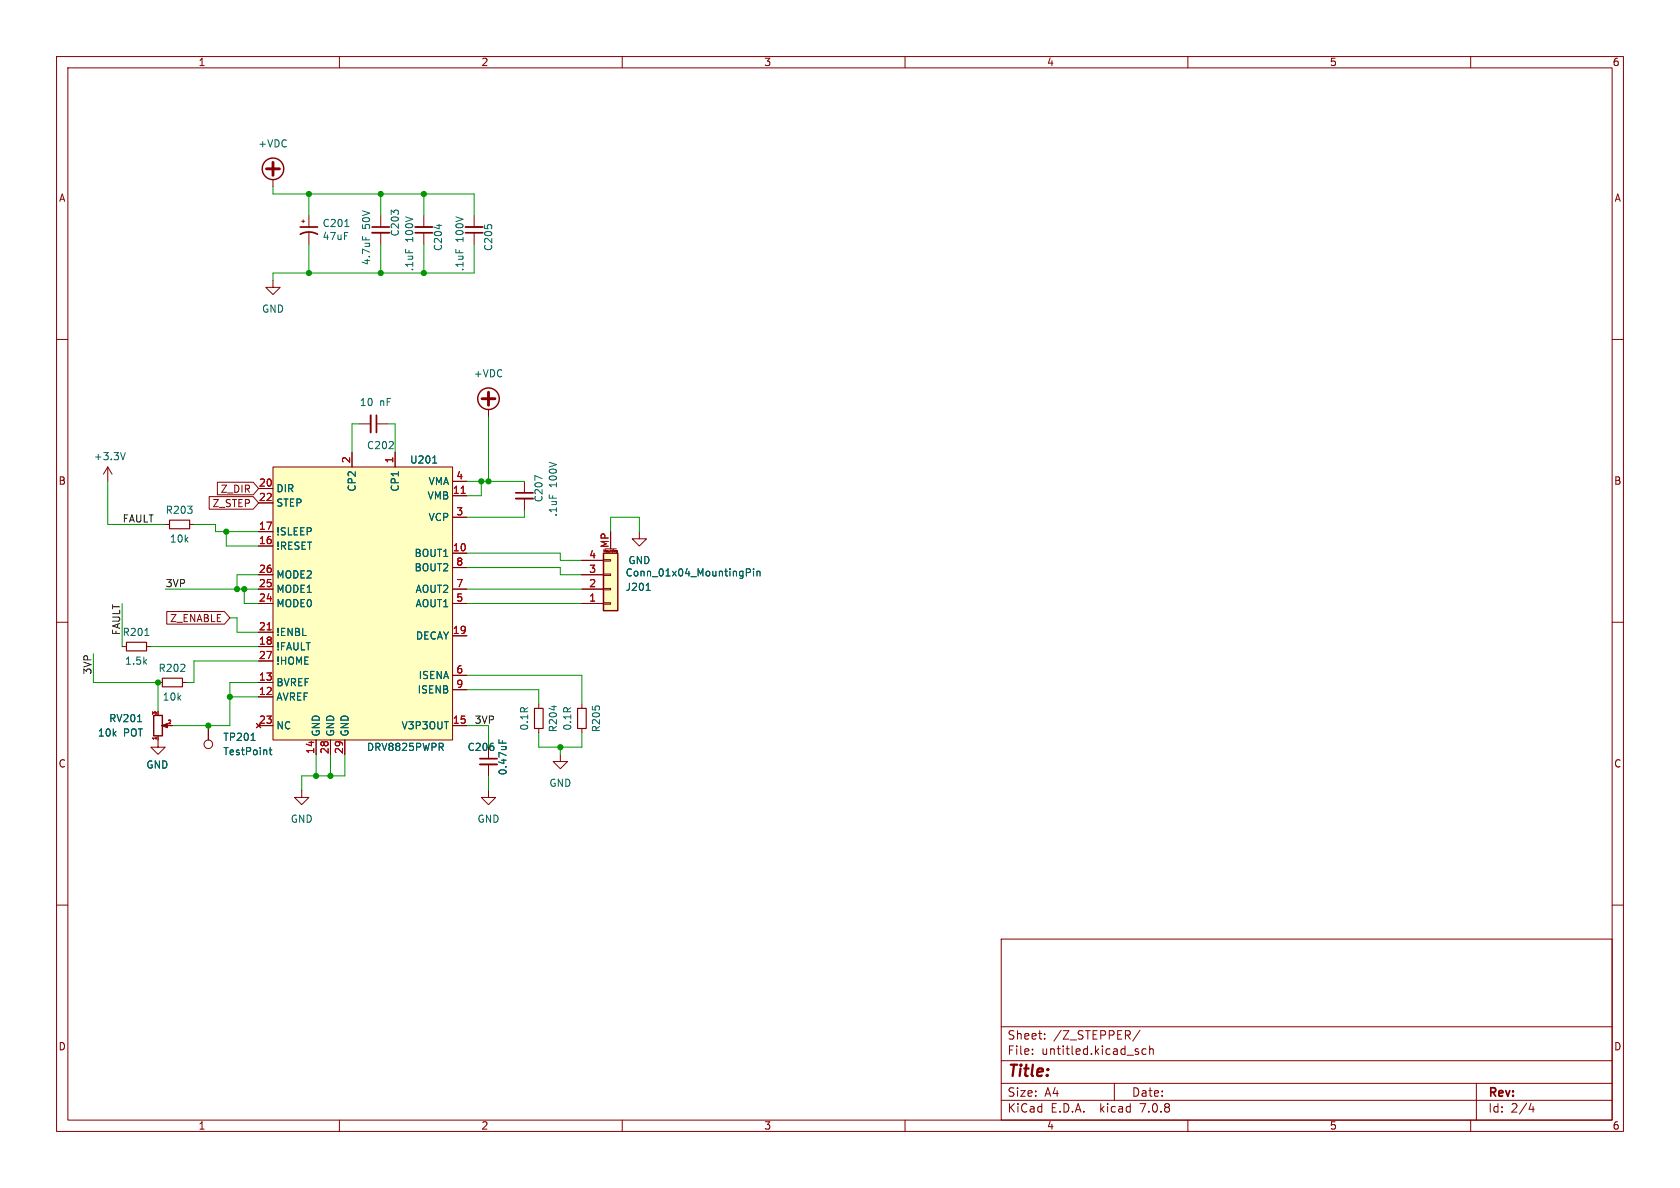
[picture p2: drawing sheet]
(kicad_sch (version 20230121) (generator eeschema)

 (paper "A4")

 (lib_symbols
  (symbol "Connector:TestPoint" (pin_numbers hide) (pin_names (offset 0.762) hide) (in_bom yes) (on_board yes)
   (property "Reference" "TP" (at 0 6.858 0) (effects (font (size 1.27 1.27))))
   (property "Value" "TestPoint" (at 0 5.08 0) (effects (font (size 1.27 1.27))))
   (property "Footprint" "" (at 5.08 0 0) (effects (font (size 1.27 1.27)) hide))
   (property "Datasheet" "~" (at 5.08 0 0) (effects (font (size 1.27 1.27)) hide))
   (symbol "TestPoint_0_1"
    (circle (center 0 3.302) (radius 0.762) (stroke (width 0) (type default)) (fill (type none))))
   (symbol "TestPoint_1_1"
    (pin passive line (at 0 0 90) (length 2.54) (name "1" (effects (font (size 1.27 1.27)))) (number "1" (effects (font (size 1.27 1.27)))))))
  (symbol "Connector_Generic_MountingPin:Conn_01x04_MountingPin" (pin_names (offset 1.016) hide) (in_bom yes) (on_board yes)
   (property "Reference" "J" (at 0 5.08 0) (effects (font (size 1.27 1.27))))
   (property "Value" "Conn_01x04_MountingPin" (at 1.27 -7.62 0) (effects (font (size 1.27 1.27)) (justify left)))
   (property "Footprint" "" (at 0 0 0) (effects (font (size 1.27 1.27)) hide))
   (property "Datasheet" "~" (at 0 0 0) (effects (font (size 1.27 1.27)) hide))
   (symbol "Conn_01x04_MountingPin_1_1"
    (rectangle (start -1.27 -4.953) (end 0 -5.207) (stroke (width 0.1524) (type default)) (fill (type none)))
    (rectangle (start -1.27 -2.413) (end 0 -2.667) (stroke (width 0.1524) (type default)) (fill (type none)))
    (rectangle (start -1.27 0.127) (end 0 -0.127) (stroke (width 0.1524) (type default)) (fill (type none)))
    (rectangle (start -1.27 2.667) (end 0 2.413) (stroke (width 0.1524) (type default)) (fill (type none)))
    (rectangle (start -1.27 3.81) (end 1.27 -6.35) (stroke (width 0.254) (type default)) (fill (type background)))
    (polyline (pts (xy -1.016 -7.112) (xy 1.016 -7.112)) (stroke (width 0.1524) (type default)) (fill (type none)))
    (text "Mounting" (at 0 -6.731 0) (effects (font (size 0.381 0.381))))
    (pin passive line (at -5.08 2.54 0) (length 3.81) (name "Pin_1" (effects (font (size 1.27 1.27)))) (number "1" (effects (font (size 1.27 1.27)))))
    (pin passive line (at -5.08 0 0) (length 3.81) (name "Pin_2" (effects (font (size 1.27 1.27)))) (number "2" (effects (font (size 1.27 1.27)))))
    (pin passive line (at -5.08 -2.54 0) (length 3.81) (name "Pin_3" (effects (font (size 1.27 1.27)))) (number "3" (effects (font (size 1.27 1.27)))))
    (pin passive line (at -5.08 -5.08 0) (length 3.81) (name "Pin_4" (effects (font (size 1.27 1.27)))) (number "4" (effects (font (size 1.27 1.27)))))
    (pin passive line (at 0 -10.16 90) (length 3.048) (name "MountPin" (effects (font (size 1.27 1.27)))) (number "MP" (effects (font (size 1.27 1.27)))))))
  (symbol "Device:CP1_Small" (pin_numbers hide) (pin_names (offset 0.254) hide) (in_bom yes) (on_board yes)
   (property "Reference" "C" (at 0.254 1.778 0) (effects (font (size 1.27 1.27)) (justify left)))
   (property "Value" "CP1_Small" (at 0.254 -2.032 0) (effects (font (size 1.27 1.27)) (justify left)))
   (property "Footprint" "" (at 0 0 0) (effects (font (size 1.27 1.27)) hide))
   (property "Datasheet" "~" (at 0 0 0) (effects (font (size 1.27 1.27)) hide))
   (symbol "CP1_Small_0_1"
    (polyline (pts (xy -1.524 0.508) (xy 1.524 0.508)) (stroke (width 0.3048) (type default)) (fill (type none)))
    (polyline (pts (xy -1.27 1.524) (xy -0.762 1.524)) (stroke (width 0) (type default)) (fill (type none)))
    (polyline (pts (xy -1.016 1.27) (xy -1.016 1.778)) (stroke (width 0) (type default)) (fill (type none)))
    (arc (start 1.524 -0.762) (mid 0 -0.3734) (end -1.524 -0.762) (stroke (width 0.3048) (type default)) (fill (type none))))
   (symbol "CP1_Small_1_1"
    (pin passive line (at 0 2.54 270) (length 2.032) (name "~" (effects (font (size 1.27 1.27)))) (number "1" (effects (font (size 1.27 1.27)))))
    (pin passive line (at 0 -2.54 90) (length 2.032) (name "~" (effects (font (size 1.27 1.27)))) (number "2" (effects (font (size 1.27 1.27)))))))
  (symbol "Device:C_Small" (pin_numbers hide) (pin_names (offset 0.254) hide) (in_bom yes) (on_board yes)
   (property "Reference" "C" (at 0.254 1.778 0) (effects (font (size 1.27 1.27)) (justify left)))
   (property "Value" "C_Small" (at 0.254 -2.032 0) (effects (font (size 1.27 1.27)) (justify left)))
   (property "Footprint" "" (at 0 0 0) (effects (font (size 1.27 1.27)) hide))
   (property "Datasheet" "~" (at 0 0 0) (effects (font (size 1.27 1.27)) hide))
   (symbol "C_Small_0_1"
    (polyline (pts (xy -1.524 -0.508) (xy 1.524 -0.508)) (stroke (width 0.3302) (type default)) (fill (type none)))
    (polyline (pts (xy -1.524 0.508) (xy 1.524 0.508)) (stroke (width 0.3048) (type default)) (fill (type none))))
   (symbol "C_Small_1_1"
    (pin passive line (at 0 2.54 270) (length 2.032) (name "~" (effects (font (size 1.27 1.27)))) (number "1" (effects (font (size 1.27 1.27)))))
    (pin passive line (at 0 -2.54 90) (length 2.032) (name "~" (effects (font (size 1.27 1.27)))) (number "2" (effects (font (size 1.27 1.27)))))))
  (symbol "Device:R_POT_Small" (pin_names (offset 1.016) hide) (in_bom yes) (on_board yes)
   (property "Reference" "RV" (at -4.445 0 90) (effects (font (size 1.27 1.27))))
   (property "Value" "R_POT_Small" (at -2.54 0 90) (effects (font (size 1.27 1.27))))
   (property "Footprint" "" (at 0 0 0) (effects (font (size 1.27 1.27)) hide))
   (property "Datasheet" "~" (at 0 0 0) (effects (font (size 1.27 1.27)) hide))
   (symbol "R_POT_Small_0_1"
    (polyline (pts (xy 0.889 0) (xy 0.635 0) (xy 1.651 0.381) (xy 1.651 -0.381) (xy 0.635 0) (xy 0.889 0)) (stroke (width 0) (type default)) (fill (type outline)))
    (rectangle (start 0.762 1.8034) (end -0.762 -1.8034) (stroke (width 0.254) (type default)) (fill (type none))))
   (symbol "R_POT_Small_1_1"
    (pin passive line (at 0 2.54 270) (length 0.635) (name "1" (effects (font (size 0.635 0.635)))) (number "1" (effects (font (size 0.635 0.635)))))
    (pin passive line (at 2.54 0 180) (length 0.9906) (name "2" (effects (font (size 0.635 0.635)))) (number "2" (effects (font (size 0.635 0.635)))))
    (pin passive line (at 0 -2.54 90) (length 0.635) (name "3" (effects (font (size 0.635 0.635)))) (number "3" (effects (font (size 0.635 0.635)))))))
  (symbol "Device:R_Small" (pin_numbers hide) (pin_names (offset 0.254) hide) (in_bom yes) (on_board yes)
   (property "Reference" "R" (at 0.762 0.508 0) (effects (font (size 1.27 1.27)) (justify left)))
   (property "Value" "R_Small" (at 0.762 -1.016 0) (effects (font (size 1.27 1.27)) (justify left)))
   (property "Footprint" "" (at 0 0 0) (effects (font (size 1.27 1.27)) hide))
   (property "Datasheet" "~" (at 0 0 0) (effects (font (size 1.27 1.27)) hide))
   (symbol "R_Small_0_1"
    (rectangle (start -0.762 1.778) (end 0.762 -1.778) (stroke (width 0.2032) (type default)) (fill (type none))))
   (symbol "R_Small_1_1"
    (pin passive line (at 0 2.54 270) (length 0.762) (name "~" (effects (font (size 1.27 1.27)))) (number "1" (effects (font (size 1.27 1.27)))))
    (pin passive line (at 0 -2.54 90) (length 0.762) (name "~" (effects (font (size 1.27 1.27)))) (number "2" (effects (font (size 1.27 1.27)))))))
  (symbol "Driver_Motor:DRV8825PWPR" (in_bom yes) (on_board yes)
   (property "Reference" "U1" (at 7.62 21.59 0) (effects (font (size 1.27 1.27)) (justify left)))
   (property "Value" "DRV8825PWPR" (at 0 -29.21 0) (effects (font (size 1.27 1.27)) (justify left)))
   (property "Footprint" "Package_SO:HTSSOP-28-1EP_4.4x9.7mm_P0.65mm_EP3.4x9.5mm_ThermalVias" (at -3.175 -36.83 0) (effects (font (size 1.27 1.27)) hide))
   (property "Datasheet" "" (at -1.27 27.305 90) (effects (font (size 1.27 1.27)) hide))
   (symbol "DRV8825PWPR_0_0"
    (pin passive line (at 5.08 22.86 270) (length 2.54) (name "CP1" (effects (font (size 1.27 1.27)))) (number "1" (effects (font (size 1.27 1.27)))))
    (pin output line (at 17.78 5.08 180) (length 2.54) (name "BOUT1" (effects (font (size 1.27 1.27)))) (number "10" (effects (font (size 1.27 1.27)))))
    (pin power_in line (at 17.78 15.24 180) (length 2.54) (name "VMB" (effects (font (size 1.27 1.27)))) (number "11" (effects (font (size 1.27 1.27)))))
    (pin input line (at -19.05 -20.32 0) (length 2.54) (name "AVREF" (effects (font (size 1.27 1.27)))) (number "12" (effects (font (size 1.27 1.27)))))
    (pin input line (at -19.05 -17.78 0) (length 2.54) (name "BVREF" (effects (font (size 1.27 1.27)))) (number "13" (effects (font (size 1.27 1.27)))))
    (pin input line (at -8.89 -30.48 90) (length 2.54) (name "GND" (effects (font (size 1.27 1.27)))) (number "14" (effects (font (size 1.27 1.27)))))
    (pin input line (at 17.78 -25.4 180) (length 2.54) (name "V3P3OUT" (effects (font (size 1.27 1.27)))) (number "15" (effects (font (size 1.27 1.27)))))
    (pin input line (at -19.05 6.35 0) (length 2.54) (name "!RESET" (effects (font (size 1.27 1.27)))) (number "16" (effects (font (size 1.27 1.27)))))
    (pin input line (at -19.05 8.89 0) (length 2.54) (name "!SLEEP" (effects (font (size 1.27 1.27)))) (number "17" (effects (font (size 1.27 1.27)))))
    (pin input line (at -19.05 -11.43 0) (length 2.54) (name "!FAULT" (effects (font (size 1.27 1.27)))) (number "18" (effects (font (size 1.27 1.27)))))
    (pin input line (at 17.78 -9.525 180) (length 2.54) (name "DECAY" (effects (font (size 1.27 1.27)))) (number "19" (effects (font (size 1.27 1.27)))))
    (pin passive line (at -2.54 22.86 270) (length 2.54) (name "CP2" (effects (font (size 1.27 1.27)))) (number "2" (effects (font (size 1.27 1.27)))))
    (pin input line (at -19.05 16.51 0) (length 2.54) (name "DIR" (effects (font (size 1.27 1.27)))) (number "20" (effects (font (size 1.27 1.27)))))
    (pin input line (at -19.05 -8.89 0) (length 2.54) (name "!ENBL" (effects (font (size 1.27 1.27)))) (number "21" (effects (font (size 1.27 1.27)))))
    (pin input line (at -19.05 13.97 0) (length 2.54) (name "STEP" (effects (font (size 1.27 1.27)))) (number "22" (effects (font (size 1.27 1.27)))))
    (pin no_connect line (at -19.05 -25.4 0) (length 2.54) (name "NC" (effects (font (size 1.27 1.27)))) (number "23" (effects (font (size 1.27 1.27)))))
    (pin input line (at -19.05 -3.81 0) (length 2.54) (name "MODE0" (effects (font (size 1.27 1.27)))) (number "24" (effects (font (size 1.27 1.27)))))
    (pin input line (at -19.05 -1.27 0) (length 2.54) (name "MODE1" (effects (font (size 1.27 1.27)))) (number "25" (effects (font (size 1.27 1.27)))))
    (pin input line (at -19.05 1.27 0) (length 2.54) (name "MODE2" (effects (font (size 1.27 1.27)))) (number "26" (effects (font (size 1.27 1.27)))))
    (pin input line (at -19.05 -13.97 0) (length 2.54) (name "!HOME" (effects (font (size 1.27 1.27)))) (number "27" (effects (font (size 1.27 1.27)))))
    (pin input line (at -6.35 -30.48 90) (length 2.54) (name "GND" (effects (font (size 1.27 1.27)))) (number "28" (effects (font (size 1.27 1.27)))))
    (pin input line (at -3.81 -30.48 90) (length 2.54) (name "GND" (effects (font (size 1.27 1.27)))) (number "29" (effects (font (size 1.27 1.27)))))
    (pin power_in line (at 17.78 11.43 180) (length 2.54) (name "VCP" (effects (font (size 1.27 1.27)))) (number "3" (effects (font (size 1.27 1.27)))))
    (pin power_in line (at 17.78 17.78 180) (length 2.54) (name "VMA" (effects (font (size 1.27 1.27)))) (number "4" (effects (font (size 1.27 1.27)))))
    (pin output line (at 17.78 -3.81 180) (length 2.54) (name "AOUT1" (effects (font (size 1.27 1.27)))) (number "5" (effects (font (size 1.27 1.27)))))
    (pin input line (at 17.78 -16.51 180) (length 2.54) (name "ISENA" (effects (font (size 1.27 1.27)))) (number "6" (effects (font (size 1.27 1.27)))))
    (pin output line (at 17.78 -1.27 180) (length 2.54) (name "AOUT2" (effects (font (size 1.27 1.27)))) (number "7" (effects (font (size 1.27 1.27)))))
    (pin output line (at 17.78 2.54 180) (length 2.54) (name "BOUT2" (effects (font (size 1.27 1.27)))) (number "8" (effects (font (size 1.27 1.27)))))
    (pin input line (at 17.78 -19.05 180) (length 2.54) (name "ISENB" (effects (font (size 1.27 1.27)))) (number "9" (effects (font (size 1.27 1.27))))))
   (symbol "DRV8825PWPR_0_1"
    (rectangle (start -16.51 20.32) (end 15.24 -27.94) (stroke (width 0) (type default)) (fill (type background)))))
  (symbol "power:+3.3V" (power) (pin_names (offset 0)) (in_bom yes) (on_board yes)
   (property "Reference" "#PWR" (at 0 -3.81 0) (effects (font (size 1.27 1.27)) hide))
   (property "Value" "+3.3V" (at 0 3.556 0) (effects (font (size 1.27 1.27))))
   (property "Footprint" "" (at 0 0 0) (effects (font (size 1.27 1.27)) hide))
   (property "Datasheet" "" (at 0 0 0) (effects (font (size 1.27 1.27)) hide))
   (symbol "+3.3V_0_1"
    (polyline (pts (xy -0.762 1.27) (xy 0 2.54)) (stroke (width 0) (type default)) (fill (type none)))
    (polyline (pts (xy 0 0) (xy 0 2.54)) (stroke (width 0) (type default)) (fill (type none)))
    (polyline (pts (xy 0 2.54) (xy 0.762 1.27)) (stroke (width 0) (type default)) (fill (type none))))
   (symbol "+3.3V_1_1"
    (pin power_in line (at 0 0 90) (length 0) hide (name "+3V3" (effects (font (size 1.27 1.27)))) (number "1" (effects (font (size 1.27 1.27)))))))
  (symbol "power:+VDC" (power) (pin_names (offset 0)) (in_bom yes) (on_board yes)
   (property "Reference" "#PWR" (at 0 -2.54 0) (effects (font (size 1.27 1.27)) hide))
   (property "Value" "+VDC" (at 0 6.35 0) (effects (font (size 1.27 1.27))))
   (property "Footprint" "" (at 0 0 0) (effects (font (size 1.27 1.27)) hide))
   (property "Datasheet" "" (at 0 0 0) (effects (font (size 1.27 1.27)) hide))
   (symbol "+VDC_0_1"
    (polyline (pts (xy -1.143 3.175) (xy 1.143 3.175)) (stroke (width 0.508) (type default)) (fill (type none)))
    (polyline (pts (xy 0 0) (xy 0 1.27)) (stroke (width 0) (type default)) (fill (type none)))
    (polyline (pts (xy 0 2.032) (xy 0 4.318)) (stroke (width 0.508) (type default)) (fill (type none)))
    (circle (center 0 3.175) (radius 1.905) (stroke (width 0.254) (type default)) (fill (type none))))
   (symbol "+VDC_1_1"
    (pin power_in line (at 0 0 90) (length 0) hide (name "+VDC" (effects (font (size 1.27 1.27)))) (number "1" (effects (font (size 1.27 1.27)))))))
  (symbol "power:GND" (power) (pin_names (offset 0)) (in_bom yes) (on_board yes)
   (property "Reference" "#PWR" (at 0 -6.35 0) (effects (font (size 1.27 1.27)) hide))
   (property "Value" "GND" (at 0 -3.81 0) (effects (font (size 1.27 1.27))))
   (property "Footprint" "" (at 0 0 0) (effects (font (size 1.27 1.27)) hide))
   (property "Datasheet" "" (at 0 0 0) (effects (font (size 1.27 1.27)) hide))
   (symbol "GND_0_1"
    (polyline (pts (xy 0 0) (xy 0 -1.27) (xy 1.27 -1.27) (xy 0 -2.54) (xy -1.27 -1.27) (xy 0 -1.27)) (stroke (width 0) (type default)) (fill (type none))))
   (symbol "GND_1_1"
    (pin power_in line (at 0 0 270) (length 0) hide (name "GND" (effects (font (size 1.27 1.27)))) (number "1" (effects (font (size 1.27 1.27))))))))

 (junction (at 67.31 48.26) (diameter 0) (color 0 0 0 0))
 (junction (at 41.91 104.14) (diameter 0) (color 0 0 0 0))
 (junction (at 54.61 34.29) (diameter 0) (color 0 0 0 0))
 (junction (at 43.18 104.14) (diameter 0) (color 0 0 0 0))
 (junction (at 86.36 85.09) (diameter 0) (color 0 0 0 0))
 (junction (at 36.83 128.27) (diameter 0) (color 0 0 0 0))
 (junction (at 54.61 48.26) (diameter 0) (color 0 0 0 0))
 (junction (at 58.42 137.16) (diameter 0) (color 0 0 0 0))
 (junction (at 40.005 93.98) (diameter 0) (color 0 0 0 0))
 (junction (at 55.88 137.16) (diameter 0) (color 0 0 0 0))
 (junction (at 67.31 34.29) (diameter 0) (color 0 0 0 0))
 (junction (at 74.93 34.29) (diameter 0) (color 0 0 0 0))
 (junction (at 27.94 120.65) (diameter 0) (color 0 0 0 0))
 (junction (at 85.09 85.09) (diameter 0) (color 0 0 0 0))
 (junction (at 99.06 132.08) (diameter 0) (color 0 0 0 0))
 (junction (at 74.93 48.26) (diameter 0) (color 0 0 0 0))
 (junction (at 40.64 123.19) (diameter 0) (color 0 0 0 0))

 (wire (pts (xy 113.03 91.44) (xy 113.03 93.98)) (stroke (width 0) (type default)))
 (wire (pts (xy 62.23 80.01) (xy 62.23 74.93)) (stroke (width 0) (type default)))
 (wire (pts (xy 92.71 91.44) (xy 82.55 91.44)) (stroke (width 0) (type default)))
 (wire (pts (xy 38.1 92.71) (xy 34.29 92.71)) (stroke (width 0) (type default)))
 (wire (pts (xy 82.55 121.92) (xy 95.25 121.92)) (stroke (width 0) (type default)))
 (wire (pts (xy 40.64 123.19) (xy 40.64 128.27)) (stroke (width 0) (type default)))
 (wire (pts (xy 16.51 115.57) (xy 16.51 120.65)) (stroke (width 0) (type default)))
 (wire (pts (xy 67.31 34.29) (xy 74.93 34.29)) (stroke (width 0) (type default)))
 (wire (pts (xy 48.26 33.02) (xy 48.26 34.29)) (stroke (width 0) (type default)))
 (wire (pts (xy 48.26 34.29) (xy 54.61 34.29)) (stroke (width 0) (type default)))
 (wire (pts (xy 45.72 120.65) (xy 40.64 120.65)) (stroke (width 0) (type default)))
 (wire (pts (xy 34.29 116.84) (xy 45.72 116.84)) (stroke (width 0) (type default)))
 (wire (pts (xy 74.93 34.29) (xy 74.93 38.1)) (stroke (width 0) (type default)))
 (wire (pts (xy 92.71 90.17) (xy 92.71 91.44)) (stroke (width 0) (type default)))
 (wire (pts (xy 82.55 106.68) (xy 102.87 106.68)) (stroke (width 0) (type default)))
 (wire (pts (xy 41.91 111.76) (xy 41.91 109.22)) (stroke (width 0) (type default)))
 (wire (pts (xy 62.23 74.93) (xy 63.5 74.93)) (stroke (width 0) (type default)))
 (wire (pts (xy 41.91 109.22) (xy 40.64 109.22)) (stroke (width 0) (type default)))
 (wire (pts (xy 82.55 87.63) (xy 85.09 87.63)) (stroke (width 0) (type default)))
 (wire (pts (xy 86.36 85.09) (xy 85.09 85.09)) (stroke (width 0) (type default)))
 (wire (pts (xy 95.25 121.92) (xy 95.25 124.46)) (stroke (width 0) (type default)))
 (wire (pts (xy 34.29 120.65) (xy 33.02 120.65)) (stroke (width 0) (type default)))
 (wire (pts (xy 99.06 101.6) (xy 102.87 101.6)) (stroke (width 0) (type default)))
 (wire (pts (xy 45.72 111.76) (xy 41.91 111.76)) (stroke (width 0) (type default)))
 (wire (pts (xy 36.83 128.27) (xy 40.64 128.27)) (stroke (width 0) (type default)))
 (wire (pts (xy 74.93 48.26) (xy 83.82 48.26)) (stroke (width 0) (type default)))
 (wire (pts (xy 40.005 96.52) (xy 45.72 96.52)) (stroke (width 0) (type default)))
 (wire (pts (xy 45.72 93.98) (xy 40.005 93.98)) (stroke (width 0) (type default)))
 (wire (pts (xy 85.09 85.09) (xy 82.55 85.09)) (stroke (width 0) (type default)))
 (wire (pts (xy 107.95 93.98) (xy 107.95 91.44)) (stroke (width 0) (type default)))
 (wire (pts (xy 19.05 92.71) (xy 29.21 92.71)) (stroke (width 0) (type default)))
 (wire (pts (xy 69.85 80.01) (xy 69.85 74.93)) (stroke (width 0) (type default)))
 (wire (pts (xy 34.29 116.84) (xy 34.29 120.65)) (stroke (width 0) (type default)))
 (wire (pts (xy 26.67 114.3) (xy 45.72 114.3)) (stroke (width 0) (type default)))
 (wire (pts (xy 55.88 137.16) (xy 53.34 137.16)) (stroke (width 0) (type default)))
 (wire (pts (xy 41.91 101.6) (xy 41.91 104.14)) (stroke (width 0) (type default)))
 (wire (pts (xy 45.72 106.68) (xy 43.18 106.68)) (stroke (width 0) (type default)))
 (wire (pts (xy 95.25 132.08) (xy 99.06 132.08)) (stroke (width 0) (type default)))
 (wire (pts (xy 99.06 97.79) (xy 99.06 99.06)) (stroke (width 0) (type default)))
 (wire (pts (xy 43.18 106.68) (xy 43.18 104.14)) (stroke (width 0) (type default)))
 (wire (pts (xy 54.61 34.29) (xy 67.31 34.29)) (stroke (width 0) (type default)))
 (wire (pts (xy 86.36 137.16) (xy 86.36 139.7)) (stroke (width 0) (type default)))
 (wire (pts (xy 19.05 92.71) (xy 19.05 85.09)) (stroke (width 0) (type default)))
 (wire (pts (xy 58.42 133.35) (xy 58.42 137.16)) (stroke (width 0) (type default)))
 (wire (pts (xy 21.59 106.68) (xy 21.59 114.3)) (stroke (width 0) (type default)))
 (wire (pts (xy 67.31 48.26) (xy 74.93 48.26)) (stroke (width 0) (type default)))
 (wire (pts (xy 86.36 73.66) (xy 86.36 85.09)) (stroke (width 0) (type default)))
 (wire (pts (xy 107.95 91.44) (xy 113.03 91.44)) (stroke (width 0) (type default)))
 (wire (pts (xy 29.21 104.14) (xy 41.91 104.14)) (stroke (width 0) (type default)))
 (wire (pts (xy 102.87 119.38) (xy 102.87 124.46)) (stroke (width 0) (type default)))
 (wire (pts (xy 54.61 48.26) (xy 67.31 48.26)) (stroke (width 0) (type default)))
 (wire (pts (xy 82.55 119.38) (xy 102.87 119.38)) (stroke (width 0) (type default)))
 (wire (pts (xy 40.64 120.65) (xy 40.64 123.19)) (stroke (width 0) (type default)))
 (wire (pts (xy 83.82 48.26) (xy 83.82 43.18)) (stroke (width 0) (type default)))
 (wire (pts (xy 40.005 93.98) (xy 38.1 93.98)) (stroke (width 0) (type default)))
 (wire (pts (xy 54.61 34.29) (xy 54.61 38.1)) (stroke (width 0) (type default)))
 (wire (pts (xy 85.09 87.63) (xy 85.09 85.09)) (stroke (width 0) (type default)))
 (wire (pts (xy 99.06 132.08) (xy 102.87 132.08)) (stroke (width 0) (type default)))
 (wire (pts (xy 27.94 120.65) (xy 27.94 125.73)) (stroke (width 0) (type default)))
 (wire (pts (xy 58.42 137.16) (xy 55.88 137.16)) (stroke (width 0) (type default)))
 (wire (pts (xy 102.87 132.08) (xy 102.87 129.54)) (stroke (width 0) (type default)))
 (wire (pts (xy 95.25 129.54) (xy 95.25 132.08)) (stroke (width 0) (type default)))
 (wire (pts (xy 48.26 49.53) (xy 48.26 48.26)) (stroke (width 0) (type default)))
 (wire (pts (xy 48.26 48.26) (xy 54.61 48.26)) (stroke (width 0) (type default)))
 (wire (pts (xy 30.48 128.27) (xy 36.83 128.27)) (stroke (width 0) (type default)))
 (wire (pts (xy 60.96 137.16) (xy 58.42 137.16)) (stroke (width 0) (type default)))
 (wire (pts (xy 45.72 101.6) (xy 41.91 101.6)) (stroke (width 0) (type default)))
 (wire (pts (xy 54.61 43.18) (xy 54.61 48.26)) (stroke (width 0) (type default)))
 (wire (pts (xy 55.88 133.35) (xy 55.88 137.16)) (stroke (width 0) (type default)))
 (wire (pts (xy 92.71 85.09) (xy 86.36 85.09)) (stroke (width 0) (type default)))
 (wire (pts (xy 53.34 137.16) (xy 53.34 139.7)) (stroke (width 0) (type default)))
 (wire (pts (xy 99.06 100.33) (xy 99.06 101.6)) (stroke (width 0) (type default)))
 (wire (pts (xy 99.06 99.06) (xy 102.87 99.06)) (stroke (width 0) (type default)))
 (wire (pts (xy 67.31 43.18) (xy 67.31 48.26)) (stroke (width 0) (type default)))
 (wire (pts (xy 99.06 132.08) (xy 99.06 133.35)) (stroke (width 0) (type default)))
 (wire (pts (xy 74.93 43.18) (xy 74.93 48.26)) (stroke (width 0) (type default)))
 (wire (pts (xy 38.1 93.98) (xy 38.1 92.71)) (stroke (width 0) (type default)))
 (wire (pts (xy 40.64 123.19) (xy 45.72 123.19)) (stroke (width 0) (type default)))
 (wire (pts (xy 83.82 34.29) (xy 83.82 38.1)) (stroke (width 0) (type default)))
 (wire (pts (xy 60.96 133.35) (xy 60.96 137.16)) (stroke (width 0) (type default)))
 (wire (pts (xy 43.18 104.14) (xy 45.72 104.14)) (stroke (width 0) (type default)))
 (wire (pts (xy 40.005 93.98) (xy 40.005 96.52)) (stroke (width 0) (type default)))
 (wire (pts (xy 82.55 104.14) (xy 102.87 104.14)) (stroke (width 0) (type default)))
 (wire (pts (xy 82.55 97.79) (xy 99.06 97.79)) (stroke (width 0) (type default)))
 (wire (pts (xy 69.85 74.93) (xy 68.58 74.93)) (stroke (width 0) (type default)))
 (wire (pts (xy 82.55 128.27) (xy 86.36 128.27)) (stroke (width 0) (type default)))
 (wire (pts (xy 41.91 104.14) (xy 43.18 104.14)) (stroke (width 0) (type default)))
 (wire (pts (xy 16.51 120.65) (xy 27.94 120.65)) (stroke (width 0) (type default)))
 (wire (pts (xy 74.93 34.29) (xy 83.82 34.29)) (stroke (width 0) (type default)))
 (wire (pts (xy 82.55 100.33) (xy 99.06 100.33)) (stroke (width 0) (type default)))
 (wire (pts (xy 67.31 34.29) (xy 67.31 38.1)) (stroke (width 0) (type default)))
 (wire (pts (xy 86.36 128.27) (xy 86.36 132.08)) (stroke (width 0) (type default)))

 (label "3VP" (at 16.51 115.57 270) (fields_autoplaced) (effects (font (size 1.27 1.27)) (justify right bottom)))
 (label "FAULT" (at 21.59 106.68 270) (fields_autoplaced) (effects (font (size 1.27 1.27)) (justify right bottom)))
 (label "FAULT" (at 21.59 92.71 0) (fields_autoplaced) (effects (font (size 1.27 1.27)) (justify left bottom)))
 (label "3VP" (at 29.21 104.14 0) (fields_autoplaced) (effects (font (size 1.27 1.27)) (justify left bottom)))
 (label "3VP" (at 83.82 128.27 0) (fields_autoplaced) (effects (font (size 1.27 1.27)) (justify left bottom)))

 (global_label "Z_STEP" (shape input) (at 45.72 88.9 180) (fields_autoplaced) (effects (font (size 1.27 1.27)) (justify right))
  (property "Intersheetrefs" "${INTERSHEET_REFS}" (at 36.6225 88.9794 0) (effects (font (size 1.27 1.27)) (justify right) hide)))
 (global_label "Z_DIR" (shape input) (at 45.72 86.36 180) (fields_autoplaced) (effects (font (size 1.27 1.27)) (justify right))
  (property "Intersheetrefs" "${INTERSHEET_REFS}" (at 38.0739 86.4394 0) (effects (font (size 1.27 1.27)) (justify right) hide)))
 (global_label "Z_ENABLE" (shape input) (at 40.64 109.22 180) (fields_autoplaced) (effects (font (size 1.27 1.27)) (justify right))
  (property "Intersheetrefs" "${INTERSHEET_REFS}" (at 29.1234 109.2994 0) (effects (font (size 1.27 1.27)) (justify right) hide)))

 (symbol (lib_id "Device:C_Small") (at 83.82 40.64 180) (unit 1) (in_bom yes) (on_board yes) (dnp no)
  (property "Reference" "C205" (at 86.36 39.37 90) (effects (font (size 1.27 1.27)) (justify left)))
  (property "Value" ".1uF 100V" (at 81.28 38.1 90) (effects (font (size 1.27 1.27)) (justify left)))
  (property "Footprint" "Capacitor_SMD:C_0805_2012Metric" (at 83.82 40.64 0) (effects (font (size 1.27 1.27)) hide))
  (property "Datasheet" "~" (at 83.82 40.64 0) (effects (font (size 1.27 1.27)) hide)) (pin "1") (pin "2"))

 (symbol (lib_id "Device:C_Small") (at 74.93 40.64 180) (unit 1) (in_bom yes) (on_board yes) (dnp no)
  (property "Reference" "C204" (at 77.47 39.37 90) (effects (font (size 1.27 1.27)) (justify left)))
  (property "Value" ".1uF 100V" (at 72.39 38.1 90) (effects (font (size 1.27 1.27)) (justify left)))
  (property "Footprint" "Capacitor_SMD:C_0805_2012Metric" (at 74.93 40.64 0) (effects (font (size 1.27 1.27)) hide))
  (property "Datasheet" "~" (at 74.93 40.64 0) (effects (font (size 1.27 1.27)) hide)) (pin "1") (pin "2"))

 (symbol (lib_id "power:GND") (at 113.03 93.98 0) (unit 1) (in_bom yes) (on_board yes) (dnp no) (fields_autoplaced)
  (property "Reference" "#PWR0209" (at 113.03 100.33 0) (effects (font (size 1.27 1.27)) hide))
  (property "Value" "GND" (at 113.03 99.06 0) (effects (font (size 1.27 1.27))))
  (property "Footprint" "" (at 113.03 93.98 0) (effects (font (size 1.27 1.27)) hide))
  (property "Datasheet" "" (at 113.03 93.98 0) (effects (font (size 1.27 1.27)) hide)) (pin "1"))

 (symbol (lib_id "power:GND") (at 86.36 139.7 0) (unit 1) (in_bom yes) (on_board yes) (dnp no) (fields_autoplaced)
  (property "Reference" "#PWR0207" (at 86.36 146.05 0) (effects (font (size 1.27 1.27)) hide))
  (property "Value" "GND" (at 86.36 144.78 0) (effects (font (size 1.27 1.27))))
  (property "Footprint" "" (at 86.36 139.7 0) (effects (font (size 1.27 1.27)) hide))
  (property "Datasheet" "" (at 86.36 139.7 0) (effects (font (size 1.27 1.27)) hide)) (pin "1"))

 (symbol (lib_id "power:GND") (at 99.06 133.35 0) (unit 1) (in_bom yes) (on_board yes) (dnp no) (fields_autoplaced)
  (property "Reference" "#PWR0208" (at 99.06 139.7 0) (effects (font (size 1.27 1.27)) hide))
  (property "Value" "GND" (at 99.06 138.43 0) (effects (font (size 1.27 1.27))))
  (property "Footprint" "" (at 99.06 133.35 0) (effects (font (size 1.27 1.27)) hide))
  (property "Datasheet" "" (at 99.06 133.35 0) (effects (font (size 1.27 1.27)) hide)) (pin "1"))

 (symbol (lib_id "Device:R_Small") (at 31.75 92.71 270) (unit 1) (in_bom yes) (on_board yes) (dnp no)
  (property "Reference" "R203" (at 31.75 90.17 90) (effects (font (size 1.27 1.27))))
  (property "Value" "10k" (at 31.75 95.25 90) (effects (font (size 1.27 1.27))))
  (property "Footprint" "Resistor_SMD:R_0603_1608Metric" (at 31.75 92.71 0) (effects (font (size 1.27 1.27)) hide))
  (property "Datasheet" "~" (at 31.75 92.71 0) (effects (font (size 1.27 1.27)) hide)) (pin "1") (pin "2"))

 (symbol (lib_id "Driver_Motor:DRV8825PWPR") (at 64.77 102.87 0) (unit 1) (in_bom yes) (on_board yes) (dnp no)
  (property "Reference" "U201" (at 72.39 81.28 0) (effects (font (size 1.27 1.27)) (justify left)))
  (property "Value" "DRV8825PWPR" (at 64.77 132.08 0) (effects (font (size 1.27 1.27)) (justify left)))
  (property "Footprint" "Package_SO:HTSSOP-28-1EP_4.4x9.7mm_P0.65mm_EP3.4x9.5mm_ThermalVias" (at 61.595 139.7 0) (effects (font (size 1.27 1.27)) hide))
  (property "Datasheet" "" (at 63.5 75.565 90) (effects (font (size 1.27 1.27)) hide)) (pin "1") (pin "10") (pin "11") (pin "12") (pin "13") (pin "14") (pin "15") (pin "16") (pin "17") (pin "18") (pin "19") (pin "2") (pin "20") (pin "21") (pin "22") (pin "23") (pin "24") (pin "25") (pin "26") (pin "27") (pin "28") (pin "29") (pin "3") (pin "4") (pin "5") (pin "6") (pin "7") (pin "8") (pin "9"))

 (symbol (lib_id "power:GND") (at 53.34 139.7 0) (unit 1) (in_bom yes) (on_board yes) (dnp no) (fields_autoplaced)
  (property "Reference" "#PWR0205" (at 53.34 146.05 0) (effects (font (size 1.27 1.27)) hide))
  (property "Value" "GND" (at 53.34 144.78 0) (effects (font (size 1.27 1.27))))
  (property "Footprint" "" (at 53.34 139.7 0) (effects (font (size 1.27 1.27)) hide))
  (property "Datasheet" "" (at 53.34 139.7 0) (effects (font (size 1.27 1.27)) hide)) (pin "1"))

 (symbol (lib_id "power:+3.3V") (at 19.05 85.09 0) (unit 1) (in_bom yes) (on_board yes) (dnp no)
  (property "Reference" "#PWR0201" (at 19.05 88.9 0) (effects (font (size 1.27 1.27)) hide))
  (property "Value" "+3.3V" (at 19.431 80.6958 0) (effects (font (size 1.27 1.27))))
  (property "Footprint" "" (at 19.05 85.09 0) (effects (font (size 1.27 1.27)) hide))
  (property "Datasheet" "" (at 19.05 85.09 0) (effects (font (size 1.27 1.27)) hide)) (pin "1"))

 (symbol (lib_id "power:+VDC") (at 86.36 73.66 0) (unit 1) (in_bom yes) (on_board yes) (dnp no) (fields_autoplaced)
  (property "Reference" "#PWR0206" (at 86.36 76.2 0) (effects (font (size 1.27 1.27)) hide))
  (property "Value" "+VDC" (at 86.36 66.04 0) (effects (font (size 1.27 1.27))))
  (property "Footprint" "" (at 86.36 73.66 0) (effects (font (size 1.27 1.27)) hide))
  (property "Datasheet" "" (at 86.36 73.66 0) (effects (font (size 1.27 1.27)) hide)) (pin "1"))

 (symbol (lib_id "Device:R_Small") (at 102.87 127 180) (unit 1) (in_bom yes) (on_board yes) (dnp no)
  (property "Reference" "R205" (at 105.41 127 90) (effects (font (size 1.27 1.27))))
  (property "Value" "0.1R" (at 100.33 127 90) (effects (font (size 1.27 1.27))))
  (property "Footprint" "Resistor_SMD:R_0805_2012Metric" (at 102.87 127 0) (effects (font (size 1.27 1.27)) hide))
  (property "Datasheet" "~" (at 102.87 127 0) (effects (font (size 1.27 1.27)) hide)) (pin "1") (pin "2"))

 (symbol (lib_id "Connector_Generic_MountingPin:Conn_01x04_MountingPin") (at 107.95 104.14 0) (mirror x) (unit 1) (in_bom yes) (on_board yes) (dnp no)
  (property "Reference" "J201" (at 110.49 103.7844 0) (effects (font (size 1.27 1.27)) (justify left)))
  (property "Value" "Conn_01x04_MountingPin" (at 110.49 101.2444 0) (effects (font (size 1.27 1.27)) (justify left)))
  (property "Footprint" "Connector_JST:JST_PH_B4B-PH-SM4-TB_1x04-1MP_P2.00mm_Vertical" (at 107.95 104.14 0) (effects (font (size 1.27 1.27)) hide))
  (property "Datasheet" "~" (at 107.95 104.14 0) (effects (font (size 1.27 1.27)) hide)) (pin "1") (pin "2") (pin "3") (pin "4") (pin "MP"))

 (symbol (lib_id "Device:C_Small") (at 92.71 87.63 0) (unit 1) (in_bom yes) (on_board yes) (dnp no)
  (property "Reference" "C207" (at 95.25 88.9 90) (effects (font (size 1.27 1.27)) (justify left)))
  (property "Value" ".1uF 100V" (at 97.79 91.44 90) (effects (font (size 1.27 1.27)) (justify left)))
  (property "Footprint" "Capacitor_SMD:C_0805_2012Metric" (at 92.71 87.63 0) (effects (font (size 1.27 1.27)) hide))
  (property "Datasheet" "~" (at 92.71 87.63 0) (effects (font (size 1.27 1.27)) hide)) (pin "1") (pin "2"))

 (symbol (lib_id "power:GND") (at 48.26 49.53 0) (unit 1) (in_bom yes) (on_board yes) (dnp no) (fields_autoplaced)
  (property "Reference" "#PWR0204" (at 48.26 55.88 0) (effects (font (size 1.27 1.27)) hide))
  (property "Value" "GND" (at 48.26 54.61 0) (effects (font (size 1.27 1.27))))
  (property "Footprint" "" (at 48.26 49.53 0) (effects (font (size 1.27 1.27)) hide))
  (property "Datasheet" "" (at 48.26 49.53 0) (effects (font (size 1.27 1.27)) hide)) (pin "1"))

 (symbol (lib_id "Device:CP1_Small") (at 54.61 40.64 0) (unit 1) (in_bom yes) (on_board yes) (dnp no)
  (property "Reference" "C201" (at 56.9214 39.4716 0) (effects (font (size 1.27 1.27)) (justify left)))
  (property "Value" "47uF" (at 56.9214 41.783 0) (effects (font (size 1.27 1.27)) (justify left)))
  (property "Footprint" "Capacitor_SMD:CP_Elec_6.3x7.7" (at 54.61 40.64 0) (effects (font (size 1.27 1.27)) hide))
  (property "Datasheet" "~" (at 54.61 40.64 0) (effects (font (size 1.27 1.27)) hide)) (pin "1") (pin "2"))

 (symbol (lib_id "Device:R_Small") (at 95.25 127 180) (unit 1) (in_bom yes) (on_board yes) (dnp no)
  (property "Reference" "R204" (at 97.79 127 90) (effects (font (size 1.27 1.27))))
  (property "Value" "0.1R" (at 92.71 127 90) (effects (font (size 1.27 1.27))))
  (property "Footprint" "Resistor_SMD:R_0805_2012Metric" (at 95.25 127 0) (effects (font (size 1.27 1.27)) hide))
  (property "Datasheet" "~" (at 95.25 127 0) (effects (font (size 1.27 1.27)) hide)) (pin "1") (pin "2"))

 (symbol (lib_id "Device:R_POT_Small") (at 27.94 128.27 0) (mirror x) (unit 1) (in_bom yes) (on_board yes) (dnp no) (fields_autoplaced)
  (property "Reference" "RV201" (at 25.4 127 0) (effects (font (size 1.27 1.27)) (justify right)))
  (property "Value" "10k POT" (at 25.4 129.54 0) (effects (font (size 1.27 1.27)) (justify right)))
  (property "Footprint" "Potentiometer_SMD:Potentiometer_Bourns_TC33X_Vertical" (at 27.94 128.27 0) (effects (font (size 1.27 1.27)) hide))
  (property "Datasheet" "~" (at 27.94 128.27 0) (effects (font (size 1.27 1.27)) hide)) (pin "1") (pin "2") (pin "3"))

 (symbol (lib_id "power:GND") (at 27.94 130.81 0) (mirror y) (unit 1) (in_bom yes) (on_board yes) (dnp no)
  (property "Reference" "#PWR0202" (at 27.94 137.16 0) (effects (font (size 1.27 1.27)) hide))
  (property "Value" "GND" (at 27.813 135.2042 0) (effects (font (size 1.27 1.27))))
  (property "Footprint" "" (at 27.94 130.81 0) (effects (font (size 1.27 1.27)) hide))
  (property "Datasheet" "" (at 27.94 130.81 0) (effects (font (size 1.27 1.27)) hide)) (pin "1"))

 (symbol (lib_id "Connector:TestPoint") (at 36.83 128.27 180) (unit 1) (in_bom yes) (on_board yes) (dnp no) (fields_autoplaced)
  (property "Reference" "TP201" (at 39.37 130.3019 0) (effects (font (size 1.27 1.27)) (justify right)))
  (property "Value" "TestPoint" (at 39.37 132.8419 0) (effects (font (size 1.27 1.27)) (justify right)))
  (property "Footprint" "TestPoint:TestPoint_THTPad_D1.0mm_Drill0.5mm" (at 31.75 128.27 0) (effects (font (size 1.27 1.27)) hide))
  (property "Datasheet" "~" (at 31.75 128.27 0) (effects (font (size 1.27 1.27)) hide)) (pin "1"))

 (symbol (lib_id "Device:C_Small") (at 86.36 134.62 0) (unit 1) (in_bom yes) (on_board yes) (dnp no)
  (property "Reference" "C206" (at 82.55 132.08 0) (effects (font (size 1.27 1.27)) (justify left)))
  (property "Value" "0.47uF" (at 88.9 137.16 90) (effects (font (size 1.27 1.27)) (justify left)))
  (property "Footprint" "Capacitor_SMD:C_0603_1608Metric" (at 86.36 134.62 0) (effects (font (size 1.27 1.27)) hide))
  (property "Datasheet" "~" (at 86.36 134.62 0) (effects (font (size 1.27 1.27)) hide)) (pin "1") (pin "2"))

 (symbol (lib_id "Device:R_Small") (at 30.48 120.65 270) (unit 1) (in_bom yes) (on_board yes) (dnp no)
  (property "Reference" "R202" (at 30.48 118.11 90) (effects (font (size 1.27 1.27))))
  (property "Value" "10k" (at 30.48 123.19 90) (effects (font (size 1.27 1.27))))
  (property "Footprint" "Resistor_SMD:R_0603_1608Metric" (at 30.48 120.65 0) (effects (font (size 1.27 1.27)) hide))
  (property "Datasheet" "~" (at 30.48 120.65 0) (effects (font (size 1.27 1.27)) hide)) (pin "1") (pin "2"))

 (symbol (lib_id "power:+VDC") (at 48.26 33.02 0) (unit 1) (in_bom yes) (on_board yes) (dnp no) (fields_autoplaced)
  (property "Reference" "#PWR0203" (at 48.26 35.56 0) (effects (font (size 1.27 1.27)) hide))
  (property "Value" "+VDC" (at 48.26 25.4 0) (effects (font (size 1.27 1.27))))
  (property "Footprint" "" (at 48.26 33.02 0) (effects (font (size 1.27 1.27)) hide))
  (property "Datasheet" "" (at 48.26 33.02 0) (effects (font (size 1.27 1.27)) hide)) (pin "1"))

 (symbol (lib_id "Device:C_Small") (at 67.31 40.64 0) (unit 1) (in_bom yes) (on_board yes) (dnp no)
  (property "Reference" "C203" (at 69.85 41.91 90) (effects (font (size 1.27 1.27)) (justify left)))
  (property "Value" "4.7uF 50V" (at 64.77 46.99 90) (effects (font (size 1.27 1.27)) (justify left)))
  (property "Footprint" "Capacitor_SMD:C_0805_2012Metric" (at 67.31 40.64 0) (effects (font (size 1.27 1.27)) hide))
  (property "Datasheet" "~" (at 67.31 40.64 0) (effects (font (size 1.27 1.27)) hide)) (pin "1") (pin "2"))

 (symbol (lib_id "Device:R_Small") (at 24.13 114.3 270) (unit 1) (in_bom yes) (on_board yes) (dnp no)
  (property "Reference" "R201" (at 24.13 111.76 90) (effects (font (size 1.27 1.27))))
  (property "Value" "1.5k" (at 24.13 116.84 90) (effects (font (size 1.27 1.27))))
  (property "Footprint" "Resistor_SMD:R_0603_1608Metric" (at 24.13 114.3 0) (effects (font (size 1.27 1.27)) hide))
  (property "Datasheet" "~" (at 24.13 114.3 0) (effects (font (size 1.27 1.27)) hide)) (pin "1") (pin "2"))

 (symbol (lib_id "Device:C_Small") (at 66.04 74.93 270) (unit 1) (in_bom yes) (on_board yes) (dnp no)
  (property "Reference" "C202" (at 64.77 78.74 90) (effects (font (size 1.27 1.27)) (justify left)))
  (property "Value" "10 nF" (at 63.5 71.12 90) (effects (font (size 1.27 1.27)) (justify left)))
  (property "Footprint" "Capacitor_SMD:C_0603_1608Metric" (at 66.04 74.93 0) (effects (font (size 1.27 1.27)) hide))
  (property "Datasheet" "~" (at 66.04 74.93 0) (effects (font (size 1.27 1.27)) hide)) (pin "1") (pin "2")))
